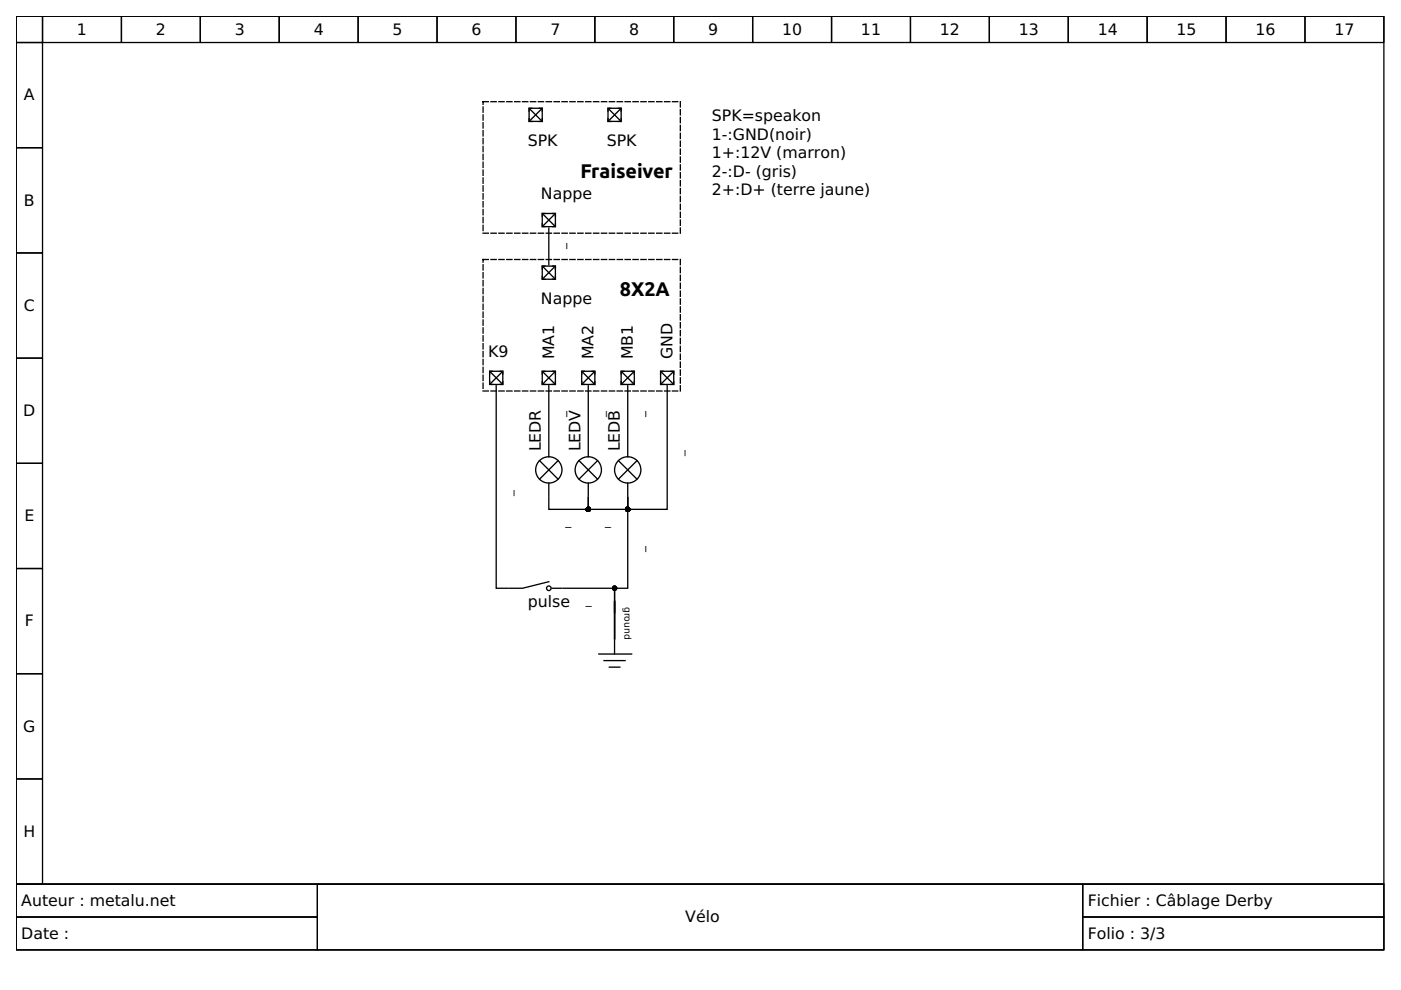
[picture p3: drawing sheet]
<svg xmlns="http://www.w3.org/2000/svg" width="297mm" height="210mm" viewBox="0 0 297 210" stroke-linecap="round" stroke-linejoin="round" font-family="sans-serif">
<g fill="none" stroke="#000" stroke-width=".28">
<path d="M3.4 3.4h290v184.1h-290zM3.4 3.4h5.6v5.6h-5.6zM3.4 9h5.6v22.3h-5.6zM9 3.4h16.7v5.6h-16.7zM25.7 3.4h16.8v5.6h-16.8zM42.5 3.4h16.7v5.6h-16.7zM59.2 3.4h16.7v5.6h-16.7zM75.9 3.4h16.8v5.6h-16.8zM92.7 3.4h16.7v5.6h-16.7zM109.4 3.4h16.7v5.6h-16.7zM126.1 3.4h16.7v5.6h-16.7zM142.8 3.4h16.8v5.6h-16.8z"/>
<path d="M159.6 3.4h16.7v5.6h-16.7zM176.3 3.4h16.7v5.6h-16.7zM193 3.4h16.8v5.6h-16.8zM209.8 3.4h16.7v5.6h-16.7zM226.5 3.4h16.7v5.6h-16.7zM243.2 3.4h16.8v5.6h-16.8zM260 3.4h16.7v5.6h-16.7zM276.7 3.4h16.7v5.6h-16.7zM3.4 31.3h5.6v22.3h-5.6zM112.2 23h2.8v2.7h-2.8zM112.2 25.2v.5h.6M112.3 23.1l2.6 2.5"/>
<path d="M112.8 23h-.6v.5M114.4 23h.6v.5M114.9 23.1l-2.6 2.5M115 25.2v.5h-.6M128.9 23h2.8v2.7h-2.8zM128.9 25.2v.5h.6M129 23.1l2.6 2.5M129.5 23h-.6v.5M131.1 23h.6v.5M131.6 23.1l-2.6 2.5M131.7 25.2v.5h-.6M3.4 53.6h5.6v22.3h-5.6z"/>
<path d="M115 56.4h2.8v2.8h-2.8zM115 45.3h2.8v2.8h-2.8zM115 58.6v.6h.6M115 47.5v.6h.6M115.1 56.5l2.6 2.6M115.1 45.4l2.6 2.6M115.6 56.4h-.6v.6M115.6 45.3h-.6v.6M116.4 48.3v7.8M117.2 56.4h.6v.6M117.2 45.3h.6v.6M117.7 56.5l-2.6 2.6"/>
<path d="M117.7 45.4l-2.6 2.6M117.8 58.6v.6h-.6M117.8 47.5v.6h-.6M3.4 75.9h5.6v22.3h-5.6zM103.8 78.7h2.8v2.8h-2.8zM103.9 78.8l2.6 2.6M104.4 78.7h-.6v.6M106 78.7h.6v.6M106.5 78.8l-2.6 2.6M115 78.7h2.8v2.8h-2.8zM115.1 78.8l2.6 2.6M115.6 78.7h-.6v.6"/>
<path d="M117.2 78.7h.6v.6M117.7 78.8l-2.6 2.6M123.3 78.7h2.8v2.8h-2.8zM123.4 78.8l2.6 2.6M123.9 78.7h-.6v.6M125.5 78.7h.6v.6M126 78.8l-2.6 2.6M131.7 78.7h2.8v2.8h-2.8zM131.8 78.8l2.6 2.6M132.3 78.7h-.6v.6M133.9 78.7h.6v.6M134.4 78.8l-2.6 2.6"/>
<path d="M140.1 78.7h2.7v2.8h-2.7zM140.2 78.8l2.5 2.6M140.7 78.7h-.6v.6M142.3 78.7h.5v.6M142.7 78.8l-2.5 2.6M3.4 98.2h5.6v22.3h-5.6zM103.8 80.9v.6h.6M105.2 81.8v42.9h2.5M106.6 80.9v.6h-.6M114.4 97.7l3.9 3.9M115 80.9v.6h.6M116.4 81.8v12"/>
<path d="M116.4 94.1v2.7M117.8 80.9v.6h-.6M118.3 97.7l-3.9 3.9M122.8 97.7l3.9 3.9M123.3 80.9v.6h.6M124.7 94.1v2.7M124.7 81.8v12M126.1 80.9v.6h-.6M126.7 97.7l-3.9 3.9M131.1 97.7l3.9 3.9M131.7 80.9v.6h.6M133.1 81.8v12"/>
<path d="M133.1 94.1v2.7M134.5 80.9v.6h-.6M135 97.7l-3.9 3.9M140.1 80.9v.6h.6M141.5 81.8v26.2h-8.4v-2.5M142.8 80.9v.6h-.5M116.4 105.5v2.5h8.3v-2.5v2.5h8.4v-2.5M116.4 102.4v2.8M124.7 102.4v2.8M133.1 105.5v19.2h-2.8v5.3v-2.5M133.1 102.4v2.8M3.4 120.5h5.6v22.3h-5.6z"/>
<path d="M116.4 123.3l-5.6 1.4h-2.8M117.1 124.7h2M119.4 124.7h10.9v10.9v-8.1M127 138.7h6.9M130.3 127.5v11.2M3.4 142.8h5.6v22.4h-5.6zM128.1 140.1h4.4M129.2 141.5h2.2M3.4 165.2h5.6v22.3h-5.6zM3.4 187.5h290v13.9h-290z"/>
<circle cx="116.4" cy="99.6" r="2.79"/>
<circle cx="124.7" cy="99.6" r="2.79"/>
<circle cx="133.1" cy="99.6" r="2.79"/>
<circle cx="116.4" cy="124.7" r=".49"/>
</g>
<path d="M3.4 187.5h63.9v6.9h-63.9zM3.4 194.4h63.9v7h-63.9zM67.3 187.5h162.3v13.9h-162.3zM229.6 187.5h63.8v6.9h-63.8zM229.6 194.4h63.8v7h-63.8z" fill="none" stroke="#000" stroke-width=".21"/>
<path d="M102.4 21.6h41.8v27.8h-41.8zM102.4 55h41.8v27.9h-41.8z" fill="none" stroke="#000" stroke-width=".28" stroke-dasharray="1.1 .6"/>
<g fill="#000" stroke="#000" stroke-width=".28">
<circle cx="124.7" cy="108" r=".42"/>
<circle cx="133.1" cy="108" r=".42"/>
<circle cx="130.3" cy="124.7" r=".42"/>
</g>
<g font-size="4.2">
<text x="123.1" y="37.7">Fraiseiver</text>
<text x="131.4" y="62.8">8X2A</text>
</g>
<g font-size="3.3">
<text x="16.3" y="7.3">1</text>
<text x="33" y="7.3">2</text>
<text x="49.8" y="7.3">3</text>
<text x="66.5" y="7.3">4</text>
<text x="83.2" y="7.3">5</text>
<text x="100" y="7.3">6</text>
<text x="116.7" y="7.3">7</text>
<text x="133.4" y="7.3">8</text>
<text x="150.1" y="7.3">9</text>
<text x="165.8" y="7.3">10</text>
<text x="182.5" y="7.3">11</text>
<text x="199.3" y="7.3">12</text>
<text x="216" y="7.3">13</text>
<text x="232.7" y="7.3">14</text>
<text x="249.5" y="7.3">15</text>
<text x="266.2" y="7.3">16</text>
<text x="282.9" y="7.3">17</text>
<text x="5.1" y="21.3">A</text>
<text x="150.9" y="25.7">SPK=speakon</text>
<text x="150.9" y="29.6">1-:GND(noir)</text>
<text x="111.9" y="31">SPK</text>
<text x="128.6" y="31">SPK</text>
<text x="150.9" y="33.6">1+:12V (marron)</text>
<text x="150.9" y="37.5">2-:D- (gris)</text>
<text x="150.9" y="41.4">2+:D+ (terre jaune)</text>
<text x="5.1" y="43.6">B</text>
<text x="114.7" y="42.2">Nappe</text>
<text x="5.1" y="65.9">C</text>
<text x="114.7" y="64.5">Nappe</text>
<text x="103.5" y="75.7">K9</text>
<text x="117.5" y="76.2" transform="rotate(-90 117.5 76.2)">MA1</text>
<text x="125.8" y="76.2" transform="rotate(-90 125.8 76.2)">MA2</text>
<text x="134.2" y="76.2" transform="rotate(-90 134.2 76.2)">MB1</text>
<text x="142.6" y="76.2" transform="rotate(-90 142.6 76.2)">GND</text>
<text x="4.9" y="88.2">D</text>
<text x="114.7" y="95.7" transform="rotate(-90 114.7 95.7)">LEDR</text>
<text x="123.1" y="95.7" transform="rotate(-90 123.1 95.7)">LEDV</text>
<text x="131.4" y="95.7" transform="rotate(-90 131.4 95.7)">LEDB</text>
<text x="5.2" y="110.5">E</text>
<text x="111.9" y="128.6">pulse</text>
<text x="5.3" y="132.8">F</text>
<text x="4.9" y="155.1">G</text>
<text x="5" y="177.4">H</text>
<text x="4.5" y="192.1">Auteur : metalu.net</text>
<text x="145.3" y="195.5">Vélo</text>
<text x="230.6" y="192.1">Fichier : Câblage Derby</text>
<text x="4.5" y="199">Date :</text>
<text x="230.6" y="199">Folio : 3/3</text>
</g>
<g font-size="2.5">
<text x="119.7" y="52.9" transform="rotate(-90 119.7 52.9)">_</text>
<text x="119.7" y="88.4" transform="rotate(-90 119.7 88.4)">_</text>
<text x="128.1" y="88.4" transform="rotate(-90 128.1 88.4)">_</text>
<text x="136.4" y="88.4" transform="rotate(-90 136.4 88.4)">_</text>
<text x="144.8" y="96.8" transform="rotate(-90 144.8 96.8)">_</text>
<text x="108.6" y="105.1" transform="rotate(-90 108.6 105.1)">_</text>
<text x="119.9" y="111.3">_</text>
<text x="128.3" y="111.3">_</text>
<text x="136.4" y="117" transform="rotate(-90 136.4 117)">_</text>
<text x="124.2" y="128.1">_</text>
</g>
<text font-size="2" x="132.4" y="128.6" transform="rotate(90 132.4 128.6)">ground</text>
</svg>
